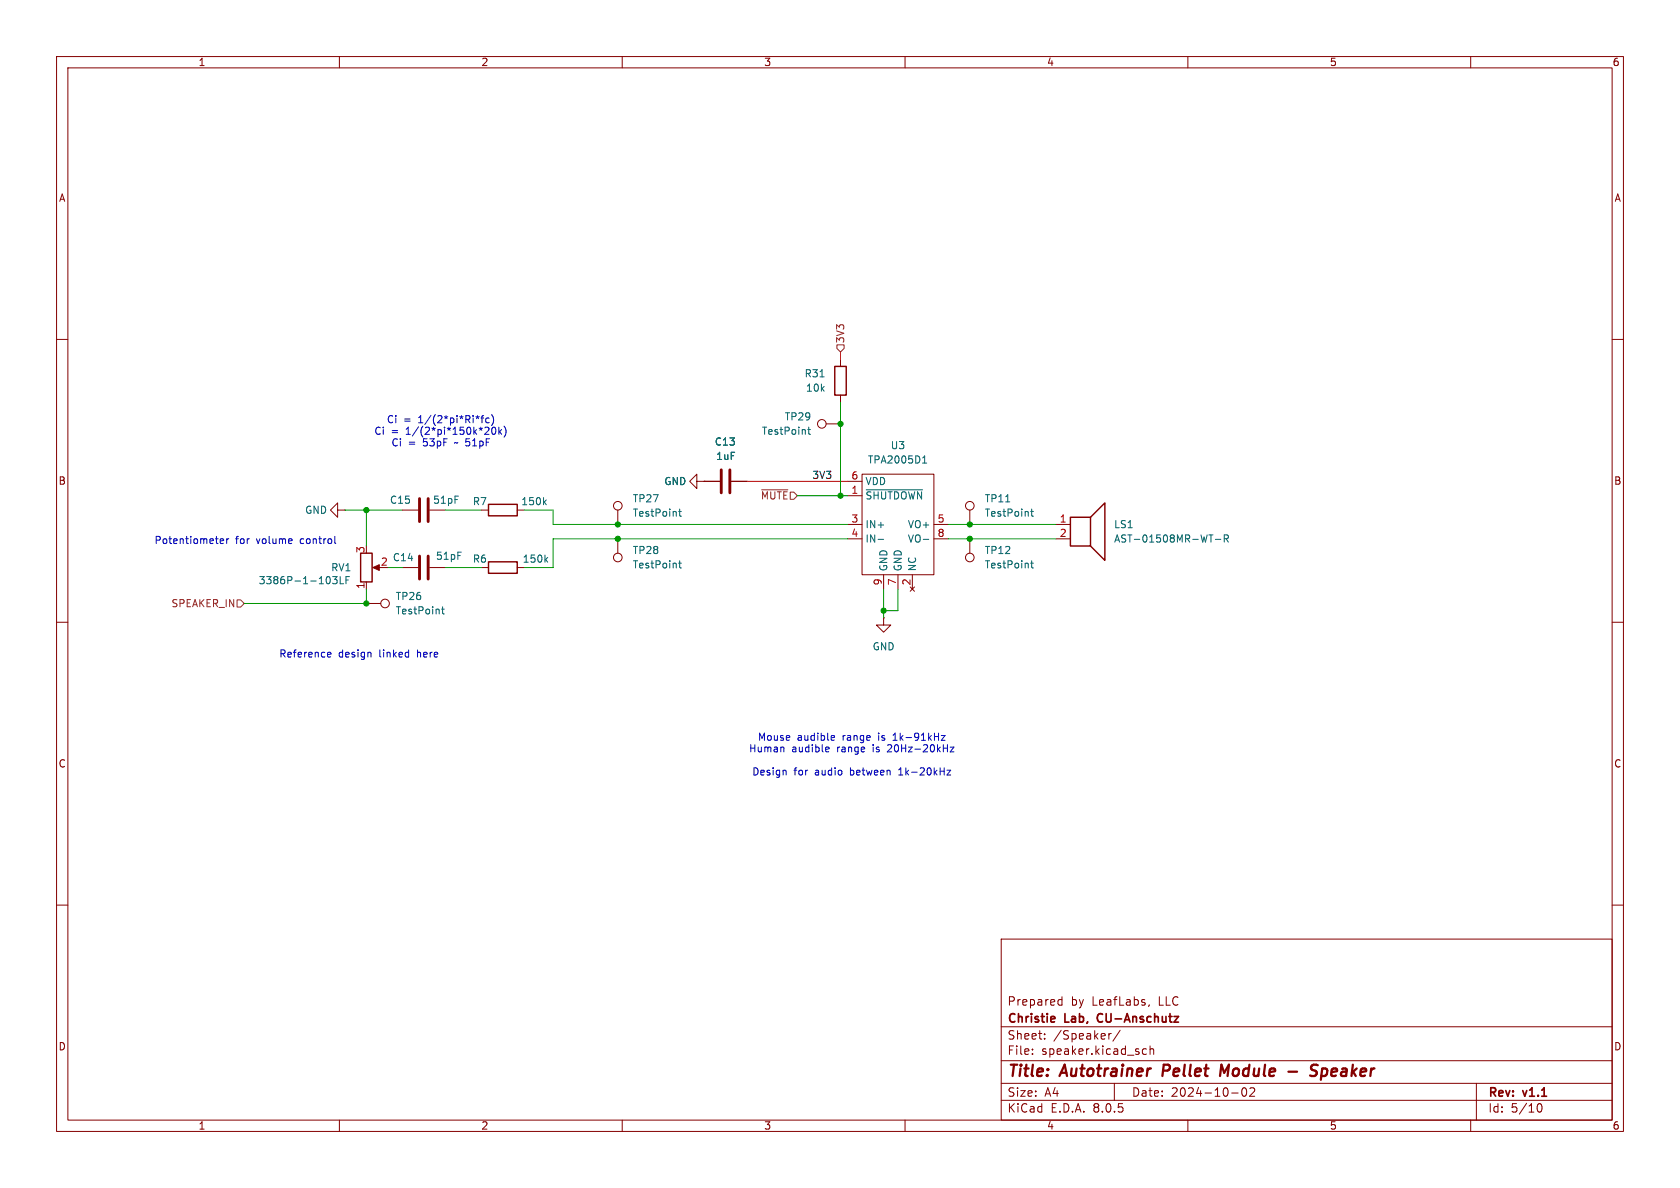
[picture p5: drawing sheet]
<svg xmlns="http://www.w3.org/2000/svg" width="297mm" height="210mm" viewBox="0 0 297 210" stroke-linecap="round" stroke-linejoin="round" font-family="sans-serif">
<g fill="none" stroke="#840000" stroke-width=".18">
<path d="M10 10h277v190h-277zM12 12h273v186h-273zM60 10v2M110 10v2M160 10v2M210 10v2M260 10v2M10 60h2M285 60h2M146 74.9h2.6M148.6 63.5v1.3M148.6 69.9v1.2"/>
<path d="M59.7 90.2v-1.3l-1.3 1.3 1.3 1.2v-1.2h1.3M61 90.2h.1M71.1 90.2h2.8M85.1 90.2h1.3M91.4 90.2h1.3M109.2 90.2v2.5M109.2 95.3v2.5M123.2 85.1v-1.3l-1.3 1.3 1.3 1.3v-1.3h1.3M124.5 85.1h.1M124.5 85.1h2.8M129.3 85.1h2.8M149.9 87.6h2.5"/>
<path d="M149.9 92.7h2.5M149.9 95.3h2.5M149.9 85.1h2.5M152.4 83.8h12.7v17.8h-12.7zM165.1 92.7h2.5M165.1 95.3h2.5M171.4 90.2v2.5M171.4 95.3v2.5M186.7 92.7h2.5M186.7 95.3h2.5M10 110h2M64.8 102.9v1.2"/>
<path d="M64.8 106.7h2.5M66.3 100.3h1M71.1 100.3h2.8M75.9 100.3h2.8M85.1 100.3h1.3M91.4 100.3h1.3M156.2 109.2v1.3h1.3l-1.3 1.3-1.3-1.3h1.3M156.2 109.2h.1M156.2 101.6v2.5M158.7 101.6v2.5M160.9 103.8l.8 .7M161.3 101.6v2.5"/>
<path d="M161.7 103.8l-.8 .7M285 110h2M10 160h2M285 160h2M177 166h108v32h-108zM187.2 177.6h.5M187.2 176.8h.5M187.7 176.2v1.5M203.2 177.6l-.2 .3M60 198v2M110 198v2M160 198v2"/>
<path d="M177 194.5h108M177 191.5h108M177 187.5h108M177 181.5h108M182.5 186.3v.1M182.5 185.5v.1M184.7 183.6v.1M184.7 182.8v.1M196 182.7v1M196.5 182.7l-.3 .1-.2 .2M197 191.5v3M198 182.1l-1.3 2"/>
<path d="M202 186.1l.2 .3 .5-.1M202.7 185.5l-.5-.1-.2 .3M203.3 185.5l.2-.1 .4 .1 .1 .9M203.3 184.9v1.5M210 198v2M217.7 193.2h1.2M219.7 192.4l.2-.1a.81 .81 0 0 1 .6 .6 .81 .81 0 0 1-.3 .8l-.2 .1a.81 .81 0 0 1-.3-1.4zM221 192.4l.5-.1 .2 .1 .1 .3-.9 1.1h.9M260 198v2M261 191.5v6.5M271.7 195.7l.2-.5 .2-.1a.8 .8 0 0 1 .5 .7 .8 .8 0 0 1-.5 .8l-.2-.1-.2-.5"/>
<circle cx="145.3" cy="74.9" r=".76"/>
<circle cx="109.2" cy="89.4" r=".76"/>
<circle cx="109.2" cy="98.6" r=".76"/>
<circle cx="171.4" cy="89.4" r=".76"/>
<circle cx="171.4" cy="98.6" r=".76"/>
<circle cx="68.1" cy="106.7" r=".76"/>
</g>
<path d="M205.7 188.2l-.2 2M217.3 188.2l-.9 1.4-.5-1.4-.2 2M227.8 189.4h1.5M233 188.3a.85 .85 0 0 0-1.1 .1 .45 .45 0 0 0 .2 .8l.4 .1a.49 .49 0 0 1 .3 .5 .49 .49 0 0 1-.5 .4l-.7-.1M233.6 190.1l.2 .1 .6-.1M233.8 188.9l-.3 2M234.3 188.9l-.6 .1" fill="none" stroke="#840000" stroke-width=".4"/>
<path d="M186.4 179.8l.1 .2-.7 .2M194.1 179.4l-.1 .4 .1 .7" fill="none" stroke="#840000" stroke-width=".3"/>
<g fill="none" stroke="#006464" stroke-width=".18">
<path d="M142.8 75.9h.5M143 75.5v1.1l.3 .2M145 66.6h.7M96.2 88.7l.4 .5M96.5 98.9l.3 .5M96.6 88.4l-.5 .5M96.8 98.5l-.5 .5M120 90.4h.5M120 99.6h.5M120.2 90v1.1l.3 .2M120.2 99.1v1.1l.3 .2M153.1 86.6h10"/>
<path d="M155.2 95.3h1M163.1 81.9h.7M163.2 95.3h1M163.2 80.9l.3-.3v1.3M177.8 88.7h.7M182.2 90.4h.5M182.2 99.6h.5M182.4 90v1.1l.3 .2M182.4 99.1v1.1l.3 .2M213.7 94.6h.7M214.9 95.3h.9M216.4 95.2h.6l.2-.2-.1-.3-.7-.1v1.2"/>
<path d="M216.7 95.2l.5 .6M58.8 101.9h.8l-.4 .5 .3 .1v.6l-.1 .1-.6-.1M60.1 101.9v1.3h.6M61.2 102.5h.4M61.8 101.9h-.6v1.3M78.1 107.7h.4M78.2 107.3v1l.3 .2"/>
</g>
<path d="M65.9 100.3l1.2-.5v1z" fill="#840000" stroke="#840000" stroke-width=".18"/>
<path d="M147.6 64.8h2v5.1h-2zM63.8 97.8h2v5.1h-2zM86.4 89.2h5v2h-5zM86.4 99.3h5v2h-5zM189.2 91.4h3.6v5.1h-3.6zM192.8 91.4l2.5-2.5v10.2l-2.5-2.6" fill="none" stroke="#840000" stroke-width=".25"/>
<path d="M74.2 88.1v4.1M74.2 98.3v4.1M75.7 88.1v4.1M75.7 98.3v4.1M127.5 83.1v4M129 83.1v4" fill="none" stroke="#840000" stroke-width=".51"/>
<path d="M148 61h1.2v.6l-.6 .6-.6-.6zM134.6 86.6h4.7M41.9 106h.6l.7 .7-.7 .6h-.6z" fill="none" stroke="#725600" stroke-width=".18"/>
<g fill="none" stroke="#0000c2" stroke-width=".18">
<path d="M84.7 73.7l-.3 .1M85 73.9h.5M85.5 73.5l-.3 .2v1M85.9 75.5l.4 .1 .1 .3-.7 .9h.7M86.5 74l-.4-.1-.2 .2 .1 .6h.5M86.9 73.3a1.46 1.46 0 0 1 0 1.9M87.1 75.6l.1-.1a.68 .68 0 0 1 .5 .6 .68 .68 0 0 1-.5 .7 .84 .84 0 0 1-.1-1.2zM88.2 75.5v1.3M88.3 76.3l.4 .5M88.7 75.9l-.5 .5M89.1 75.3a1.46 1.46 0 0 1 0 2M38.9 95.7l.6-.2v-.2l-.4-.1-.2 .2 .1 .6h.5"/>
<path d="M40.1 95.2v.9M40.4 95.2l-.3 .3M59.2 94.8v1.1l.2 .2M58 116.1h.5M58 115.4l.3-.1 .2 .3-.6 .1M65.5 115.4l.1 .8M138.4 132.1l.2 .1v.7M138.8 136.2l.2 .1v.7M146.1 132.1h.4l.1 .3-.6 .1M146.5 132.9h-.4M147.1 130l.4 .1v.2l-.6 .1M147.5 130.8l-.4 .1"/>
<path d="M157.9 130.9h.7M158 129.9l-.1 .1M158.9 137h.7M159 136l-.1 .1M166.4 130h.7l-.7 .9h.7M167.4 136.2h.7l-.7 .8h.7M168 132.1h.6l-.6 .8h.6"/>
</g>
<g fill="none" stroke="#009600" stroke-width=".18">
<path d="M148.6 71.1v16.5M61 90.2h10.1M64.8 90.2v6.3M78.7 90.2h6.4M92.7 90.2h5.1v2.5h52.1M141 87.6h8.9M149.9 95.3h-52.1v5h-5.1M167.6 92.7h19.1M167.6 95.3h19.1M64.8 104.1v2.6h-21.6M68.6 100.3h2.5M78.7 100.3h6.4"/>
<path d="M156.2 104.1v5.1M158.7 104.1v3.9h-2.5"/>
</g>
<path d="M148.6 62.2v1.3M132.1 85.1h17.8" fill="none" stroke="#f00" stroke-width=".18"/>
<g fill="#009600" stroke="#009600" stroke-width=".18">
<circle cx="109.2" cy="92.7" r=".46"/>
<circle cx="109.2" cy="95.3" r=".46"/>
<circle cx="64.8" cy="90.2" r=".46"/>
<circle cx="64.8" cy="106.7" r=".46"/>
<circle cx="148.6" cy="87.6" r=".46"/>
<circle cx="156.2" cy="108" r=".46"/>
<circle cx="148.6" cy="74.9" r=".46"/>
<circle cx="171.4" cy="92.7" r=".46"/>
<circle cx="171.4" cy="95.3" r=".46"/>
</g>
<g font-size="2.8" fill="#840000">
<text x="178" y="190.9">Title:</text>
<text x="187.7" y="190.9">Autotrainer</text>
<text x="206.4" y="190.9">Pellet</text>
<text x="217.4" y="190.9">Module</text>
<text x="235" y="190.9">Speaker</text>
</g>
<g font-size="2.1" fill="#840000">
<text x="178" y="178">Prepared</text>
<text x="189.3" y="178">by</text>
<text x="193.1" y="178">LeafLabs,</text>
<text x="205" y="178">LLC</text>
<text x="178" y="184">Sheet:</text>
<text x="178" y="181.2">Christie</text>
<text x="186.2" y="184">/Speaker/</text>
<text x="188.3" y="181.2">Lab,</text>
<text x="194.7" y="181.2">CU-Anschutz</text>
<text x="178" y="186.7">File:</text>
<text x="184.1" y="186.7">speaker.kicad_sch</text>
<text x="178" y="196.9">KiCad</text>
<text x="178" y="194.1">Size:</text>
<text x="184.7" y="194.1">A4</text>
<text x="185.7" y="196.9">E.D.A.</text>
<text x="193.3" y="196.9">8.0.5</text>
<text x="200" y="194.1">Date:</text>
<text x="207" y="194.1">2024-10-02</text>
<text x="263" y="194.3">Rev:</text>
<text x="263" y="196.9">Id:</text>
<text x="267.1" y="196.9">5/10</text>
<text x="269.4" y="194.3">v1.1</text>
</g>
<g font-size="1.8" fill="#840000">
<text x="35" y="11.9">1</text>
<text x="85" y="11.9">2</text>
<text x="135" y="11.9">3</text>
<text x="185" y="11.9">4</text>
<text x="235" y="11.9">5</text>
<text x="285" y="11.9">6</text>
<text x="10.3" y="35.9">A</text>
<text x="285.3" y="35.9">A</text>
<text x="10.3" y="85.9">B</text>
<text x="285.3" y="85.9">B</text>
<text x="10.3" y="135.9">C</text>
<text x="285.3" y="135.9">C</text>
<text x="10.3" y="185.9">D</text>
<text x="285.3" y="185.9">D</text>
<text x="35" y="199.9">1</text>
<text x="85" y="199.9">2</text>
<text x="135" y="199.9">3</text>
<text x="185" y="199.9">4</text>
<text x="235" y="199.9">5</text>
<text x="285" y="199.9">6</text>
</g>
<g font-size="1.8" fill="#725600">
<text x="149.5" y="60.8" transform="rotate(-90 149.5 60.8)">3V3</text>
<text x="134.4" y="88.5">~{MUTE}</text>
<text x="30.2" y="107.5">SPEAKER_IN</text>
</g>
<g font-size="1.8" fill="#006464">
<text x="142.1" y="66.9">R31</text>
<text x="142.4" y="69.4">10k</text>
<text x="134.6" y="77.1">TestPoint</text>
<text x="138.6" y="74.5">TP29</text>
<text x="126.3" y="79">C13</text>
<text x="126.5" y="81.5">1uF</text>
<text x="153.3" y="82.1">TPA2005D1</text>
<text x="157.4" y="79.6">U3</text>
<text x="68.8" y="89.3">C15</text>
<text x="76.5" y="89.3">51pF</text>
<text x="83.5" y="89.5">R7</text>
<text x="92.1" y="89.5">150k</text>
<text x="111.8" y="89">TP27</text>
<text x="117.3" y="86">GND</text>
<text x="152.9" y="88.5">~{SHUTDOWN}</text>
<text x="152.9" y="86">VDD</text>
<text x="174" y="89">TP11</text>
<text x="53.8" y="91">GND</text>
<text x="111.8" y="91.5">TestPoint</text>
<text x="152.9" y="93.6">IN+</text>
<text x="160.4" y="93.6">VO+</text>
<text x="174" y="91.5">TestPoint</text>
<text x="196.9" y="93.6">LS1</text>
<text x="58.4" y="101.2">RV1</text>
<text x="69.4" y="99.4">C14</text>
<text x="77" y="99.2">51pF</text>
<text x="83.5" y="99.7">R6</text>
<text x="92.3" y="99.7">150k</text>
<text x="111.8" y="100.7">TestPoint</text>
<text x="111.8" y="98.1">TP28</text>
<text x="152.9" y="96.1">IN-</text>
<text x="157.1" y="101.1" transform="rotate(-90 157.1 101.1)">GND</text>
<text x="159.6" y="101.1" transform="rotate(-90 159.6 101.1)">GND</text>
<text x="160.4" y="96.1">VO-</text>
<text x="162.2" y="101.1" transform="rotate(-90 162.2 101.1)">NC</text>
<text x="174" y="100.7">TestPoint</text>
<text x="174" y="98.1">TP12</text>
<text x="196.9" y="96.1">AST-01508MR-WT-R</text>
<text x="45.6" y="103.5">3386P-1-103LF</text>
<text x="69.9" y="106.3">TP26</text>
<text x="69.9" y="108.8">TestPoint</text>
<text x="154.2" y="115.2">GND</text>
</g>
<g font-size="1.8" fill="#0000c2">
<text x="66.1" y="77.1">Ci</text>
<text x="68.3" y="75">Ci</text>
<text x="69.1" y="77.1">=</text>
<text x="71.3" y="75">=</text>
<text x="71.9" y="77.1">1/(2*pi*150k*20k)</text>
<text x="74.1" y="75">1/(2*pi*Ri*fc)</text>
<text x="69.1" y="79.1">Ci</text>
<text x="72.2" y="79.1">=</text>
<text x="74.9" y="79.1">53pF</text>
<text x="80.7" y="79.1">~ 51pF</text>
<text x="27.2" y="96.4">Potentiometer</text>
<text x="41.6" y="96.4">for</text>
<text x="45.5" y="96.4">volume</text>
<text x="53.3" y="96.4">control</text>
<text x="49.3" y="116.4">Reference</text>
<text x="59.8" y="116.4">design</text>
<text x="67.2" y="116.4">linked</text>
<text x="74" y="116.4">here</text>
<text x="133.9" y="131.2">Mouse</text>
<text x="140.9" y="131.2">audible</text>
<text x="149.1" y="131.2">range</text>
<text x="155.5" y="131.2">is</text>
<text x="158.3" y="131.2">1k-91kHz</text>
<text x="132.3" y="133.2">Human</text>
<text x="132.9" y="137.3">Design</text>
<text x="140" y="133.2">audible</text>
<text x="140.4" y="137.3">for</text>
<text x="144.2" y="137.3">audio</text>
<text x="148.1" y="133.2">range</text>
<text x="150.6" y="137.3">between</text>
<text x="154.6" y="133.2">is</text>
<text x="157.4" y="133.2">20Hz-20kHz</text>
<text x="159.3" y="137.3">1k-20kHz</text>
</g>
<text font-size="1.8" fill="#0f0f0f" x="143.5" y="84.7">3V3</text>
<g font-size="1.8" fill="#a90000">
<text x="150.4" y="87.4">1</text>
<text x="150.4" y="84.8">6</text>
<text x="150.4" y="92.5">3</text>
<text x="150.4" y="95">4</text>
<text x="165.7" y="92.5">5</text>
<text x="165.7" y="95">8</text>
<text x="187.3" y="92.5">1</text>
<text x="187.3" y="95">2</text>
<text x="64.5" y="97.9" transform="rotate(-90 64.5 97.9)">3</text>
<text x="67.2" y="100.1">2</text>
<text x="64.5" y="104.2" transform="rotate(-90 64.5 104.2)">1</text>
<text x="156" y="103.6" transform="rotate(-90 156 103.6)">9</text>
<text x="158.5" y="103.6" transform="rotate(-90 158.5 103.6)">7</text>
<text x="161" y="103.6" transform="rotate(-90 161 103.6)">2</text>
</g>
</svg>
